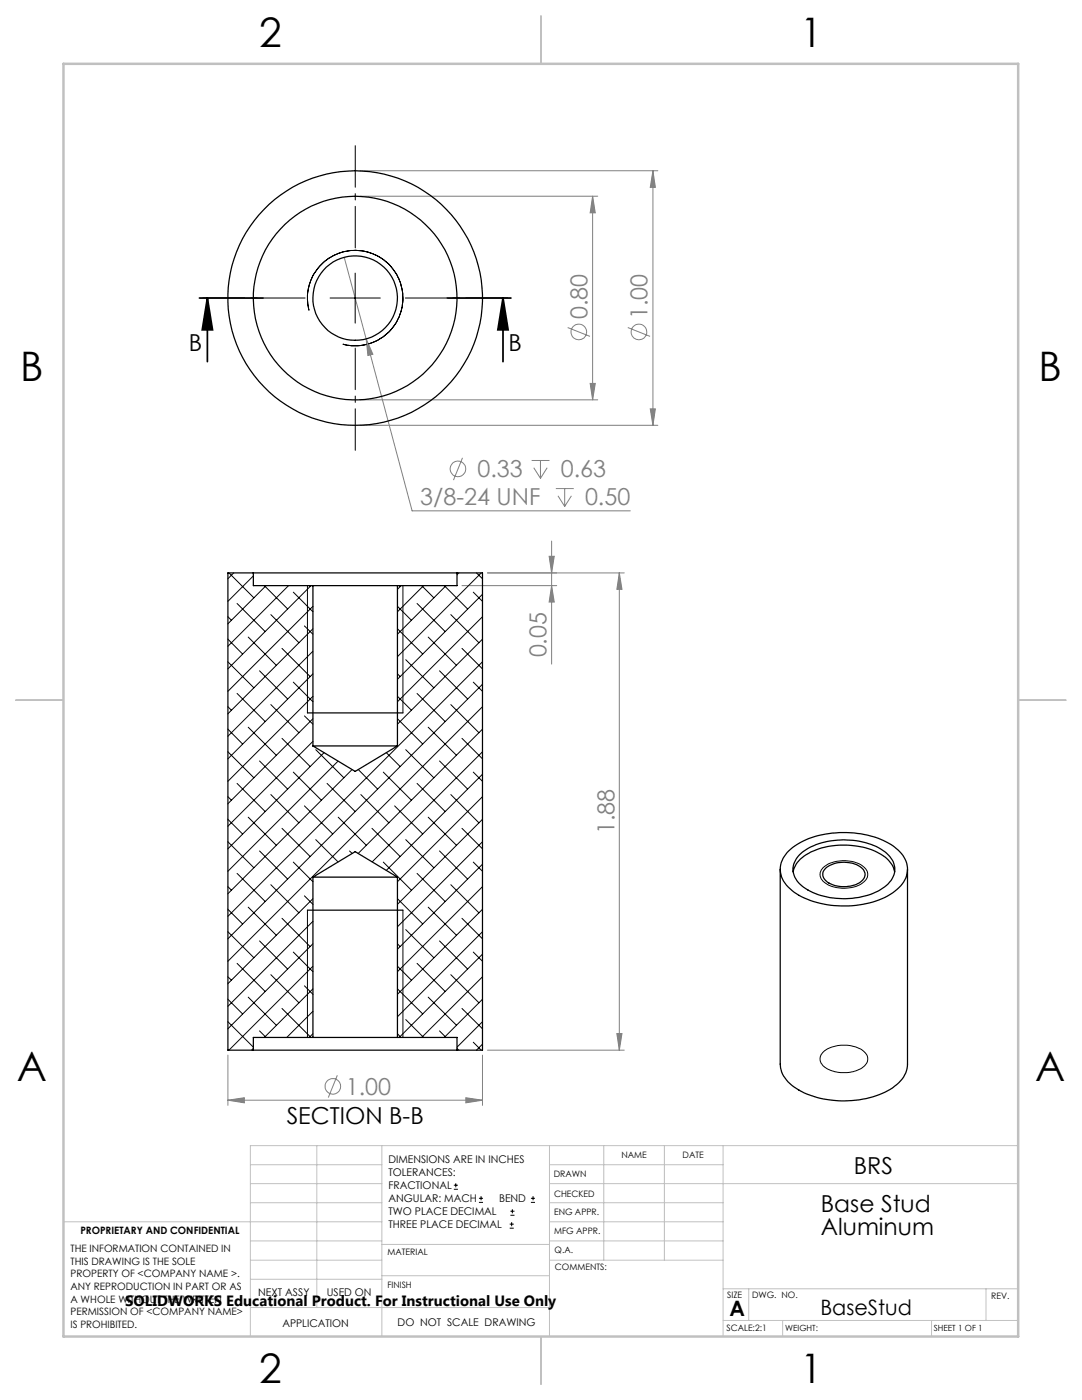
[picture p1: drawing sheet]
<svg xmlns="http://www.w3.org/2000/svg" width="216mm" height="279mm" viewBox="0 0 216 279" stroke-linecap="round" stroke-linejoin="round" font-family="sans-serif">
<g fill="none" stroke="#808080" stroke-width=".2">
<path d="M71.9 34.1h59.4M71.9 39.2h47.4M118.3 39.2l.5 3.3h-1zM118.3 39.2v40.6M130.3 34.1l.5 3.3h-1zM130.3 34.1v50.8M68.7 51.4l13.5 50.6h43.6M71.9 79.8h47.4M73.1 67.6l1.3 3.1-1 .2zM113.3 65.4l4.4 1.7M117.8 76.5h1l-.5 3.3zM125.3 65.4l4.4 1.7"/>
<path d="M71.9 84.9h59.4M92.3 91.4l-1.8 4.4M106.1 91.9h3.5M106.5 93.3l1.3 2.2M107.8 91.9v3.6M109.2 93.3l-1.4 2.2M110.9 97.5h3.6M111.3 99l1.4 2.1M112.7 97.5v3.6M114 99l-1.3 2.1M129.8 81.6h1l-.5 3.3zM92.2 116.9h18.9"/>
<path d="M109.6 111h1l-.5 3.3zM110.1 108v24.5M110.1 116.9l.5 3.3h-1zM123.6 114.3l.5 3.3h-1zM123.6 114.3v95.3M124.6 114.3h-27.3M45.5 219.6l3.3-.5v1zM45.5 210.6v10M45.5 219.6h50.8M67.3 214.6l-1.8 4.4M93 219.1l3.3 .5-3.3 .5zM96.3 210.6v10"/>
<path d="M97.3 209.6h27.3M123.1 206.3h1l-.5 3.3z"/>
<circle cx="115.5" cy="66.3" r="1.55"/>
<circle cx="127.5" cy="66.3" r="1.55"/>
<circle cx="91.4" cy="93.6" r="1.55"/>
<circle cx="66.4" cy="216.8" r="1.55"/>
</g>
<g fill="none" stroke="#000" stroke-width=".2">
<path d="M65.9 59.5h10M70.9 54.5v10M61.7 61.9a9.5 9.5 0 0 1 8.3-11.9 9.5 9.5 0 0 1 10.4 10.3 9.5 9.5 0 0 1-12 8.4M61.3 116.9v25.4M80.4 116.9v25.4M164.3 173.1a6.9 6.9 0 0 1 8.2 0 1.9 1.9 0 0 1-.5 3.2 7 7 0 0 1-7.7-.4 1.81 1.81 0 0 1 0-2.8zM61.3 181.6v25.4M80.4 181.6v25.4M164.1 210.1a6.8 6.8 0 0 1 8.1-.4 1.96 1.96 0 0 1 .9 1.8 1.96 1.96 0 0 1-1.1 1.6 6.9 6.9 0 0 1-7.9-.6 1.75 1.75 0 0 1 0-2.4zM90.6 237.3h.8M90.6 236.5h.8M90.9 236.1v.9"/>
<path d="M95.6 240h.8M95.6 239.1h.8M96 238.7v.8M105.9 240h.9M105.9 239.1h.9M106.4 238.7v.8M101.7 245.1h.8M101.7 244.3h.8M101.8 242.5h.9M101.8 241.7h.9M102.1 243.9v.8M102.2 241.3v.8"/>
</g>
<path d="M39.8 59.5h12.7M41.4 59.5l1 6.3h-2zM41.4 59.5v12.7M89.3 59.5h12.7M100.4 59.5l1 6.3h-2.1zM100.4 59.5v12.7" fill="none" stroke="#000" stroke-width=".35"/>
<g fill="none" stroke="#c0c0c0" stroke-width=".2">
<path d="M50 232.4h26.2M50 236.2h26.2M63.2 228.6v32.3M76.2 228.6v38.1M109.6 228.6v38.1M109.6 232.4h34.7M109.6 236.2h93.6M120.5 228.6v22.9M132.6 228.6v22.9M144.3 228.6v38.1M203.2 228.6h-153.2v38.1M12.7 243.8h63.5"/>
<path d="M50 251.5h26.2M50 240h26.2M50 247.7h26.2M50 255.3h26.2M76.2 254.6h33.4M76.2 248.4h33.4M109.6 251.5h34.7M109.6 243.8h34.7M109.6 240h34.7M109.6 247.7h34.7M144.3 257.2h58.9M149.4 257.2v6.3"/>
<path d="M196.7 257.2v6.3M50 260.9h59.6M144.3 263.5h58.9M156.2 263.5v3.2M185.9 263.5v3.2"/>
</g>
<path d="M108 3.2v9.5M3.1 139.7h9.6M203.2 139.7h9.5M108 266.7v9.6" fill="none" stroke="#c0c0c0" stroke-width=".25"/>
<path d="M12.7 12.7h190.5v254h-190.5z" fill="none" stroke="#c0c0c0" stroke-width=".5"/>
<path d="M60.9 59.5h-20.4M70.9 49.5v-20.4M80.9 59.5h20.4M70.9 69.5v20.4" fill="none" stroke="#000" stroke-width=".2" stroke-dasharray="15.2 1.3 1.3 1.3" stroke-dashoffset="6.9"/>
<path d="M61.3 142.3h19.1M61.3 181.6h19.1" fill="none" stroke="#000" stroke-width=".25"/>
<path d="M100.4 59.5l1 6.3h-2.1zM41.4 59.5l1 6.3h-2z" fill="#000"/>
<g fill="#808080">
<path d="M73.1 67.6l1.3 3.1-1 .2z"/>
<path d="M93 219.1l3.3 .5-3.3 .5zM45.5 219.6l3.3-.5v1z"/>
<path d="M110.1 116.9l.5 3.3h-1zM109.6 111h1l-.5 3.3z"/>
<path d="M130.3 34.1l.5 3.3h-1zM129.8 81.6h1l-.5 3.3zM118.3 39.2l.5 3.3h-1zM117.8 76.5h1l-.5 3.3zM123.6 114.3l.5 3.3h-1zM123.1 206.3h1l-.5 3.3z"/>
</g>
<g fill="none" stroke="#000" stroke-width=".25">
<path d="M50.6 114.3h40.6M50.6 114.3v2.6h11.8M50.6 114.3h-5.1v95.3h5.1M62.4 116.9h16.9M62.4 116.9v32M79.3 116.9v32M91.2 114.3h5.1v95.3h-5.1M91.2 114.3v2.6h-11.9M62.4 148.9h16.9M62.4 148.9l8.5 5.1 8.4-5.1M62.4 175h16.9M62.4 175v32"/>
<path d="M62.4 175l8.5-5 8.4 5M79.3 175v32M155.7 173.5v38.9a6.6 6.6 0 0 0 4.2 5.4 19.8 19.8 0 0 0 18.2-.7 5.8 5.8 0 0 0 3-4.7v-38.9M157.1 170.1a15.9 15.9 0 0 1 11.8-3.9 15.3 15.3 0 0 1 10.6 3.8 4.8 4.8 0 0 1-.5 7.5 16.7 16.7 0 0 1-11.9 3.3 15.2 15.2 0 0 1-9.9-3.8 4.8 4.8 0 0 1-.1-6.9zM158.3 174a6.1 6.1 0 0 1 4-4.2 15.7 15.7 0 0 1 13.9 1 5 5 0 0 1 2.3 3.2M159.4 170.7a13.5 13.5 0 0 1 10.9-3 11.3 11.3 0 0 1 7.3 3.3 3.8 3.8 0 0 1-.7 5.7 14.3 14.3 0 0 1-10.7 2.5 10.2 10.2 0 0 1-7.4-3.8 3.7 3.7 0 0 1 .6-4.7zM164.7 173.3a6 6 0 0 1 7.5 .2 1.82 1.82 0 0 1-1.1 2.9 6 6 0 0 1-6.4-.8 1.58 1.58 0 0 1 0-2.3zM50.6 209.6h40.6M62.4 207h16.9M62.4 207h-11.8v2.6M79.3 207h11.9v2.6"/>
<circle cx="70.9" cy="59.5" r="25.4"/>
<circle cx="70.9" cy="59.5" r="20.3"/>
<circle cx="70.9" cy="59.5" r="8.4"/>
</g>
<g fill="none" stroke="#000" stroke-width=".2">
<path d="M45.7 114.3l5 5M46.6 114.3l-1.1 1.2M50.6 114.9l-5.1 5.1M52.7 116.9l4.7 4.6M53.1 116.9l-7.6 7.6M57.6 116.9l-12.1 12.1M58.5 118.2l3.9 3.9M61.7 116.9l.2 .2M62.1 116.9l-16.6 16.6M79.7 116.9l.1 .2M80 116.9l-.7 .7M84.1 116.9l2.5 2.4"/>
<path d="M84.5 116.9l-5.2 5.2M88.7 116.9l4.6 4.6M89 116.9l-9.7 9.7M91.5 114.3l-.3 .4M94.4 118.2l1.9 1.8M95.1 114.3l1.2 1.2M96 114.3l-16.7 16.8M96.3 118.6l-17 17M45.5 132.1l5.2 5.2M45.5 127.6l2.9 2.9M45.5 123.1l.7 .7M47.3 138.4l5.6 5.6"/>
<path d="M47.3 120.4l5.6 5.6M49.5 127.1l5.6 5.7M51.8 133.9l5.6 5.6M54 122.7l5.7 5.6M56.3 129.4l5.6 5.6M58.5 136.1l3.9 4M60.7 124.9l1.7 1.7M62.4 121l-16.9 17M62.4 125.5l-16.9 17M62.4 130l-16.9 16.9M62.4 134.5l-16.9 16.9M62.4 139l-16.9 16.9"/>
<path d="M79.3 139l2.8 2.7M79.3 134.5l.5 .5M79.3 125.5l5 5M79.3 121l2.8 2.8M81 131.7l5.6 5.6M83.2 138.4l5.6 5.6M83.2 120.4l5.6 5.6M85.4 127.1l5.7 5.7M87.7 133.9l5.6 5.6M90 122.7l5.6 5.6M92.2 129.4l4.1 4.1M94.4 136.1l1.9 1.9"/>
<path d="M96.3 123.1l-17 17M96.3 127.6l-17 16.9M96.3 132.1l-50.8 50.8M96.3 136.6l-50.8 50.8M45.5 159l.7 .7M45.5 150l5.2 5.2M45.5 145.5l2.9 3M45.5 141l.7 .7M47.3 156.4l5.6 5.6M49.5 145.1l5.6 5.6M51.8 151.9l5.6 5.6M54 158.6l5.7 5.6"/>
<path d="M54 140.6l5.7 5.6M56.3 147.4l5.6 5.6M58.5 154.1l5.6 5.6M60.7 142.9l1.7 1.6M62.4 143.4l-16.9 17M62.4 148l-16.9 16.9M63 149.6l5.6 5.6M64.7 150.2l-19.2 19.2M65.3 156.4l5.6 5.6M67.5 151.9l-22 22M70.3 153.6l-24.8 24.8M71.5 153.6l3.9 3.9"/>
<path d="M72 158.6l5.6 5.6M76.5 154.1l5.6 5.6M77.1 150.2l2.7 2.8M79.3 143.4l5 5.1M81 149.6l5.6 5.6M83.2 156.4l5.6 5.6M85.4 145.1l5.7 5.6M87.7 151.9l5.6 5.6M90 158.6l5.6 5.6M90 140.6l5.6 5.6M92.2 147.4l4.1 4M94.4 154.1l1.9 1.8"/>
<path d="M96.3 141l-50.8 50.8M96.3 145.5l-24.8 24.8M96.3 150l-22 22M96.3 154.5l-19.2 19.2M96.3 159l-17 17M45.5 177l.7 .7M45.5 168l5.2 5.2M45.5 163.5l2.9 2.9M47.3 174.3l5.6 5.6M49.5 163.1l5.6 5.6M51.8 169.8l5.6 5.6M54 176.6l5.7 5.6"/>
<path d="M56.3 165.3l5.6 5.6M58.5 172l3.9 4M60.7 178.8l1.7 1.7M60.7 160.8l5.7 5.6M62.4 179.4l-16.9 16.9M63 167.6l4.5 4.4M67.5 163.1l5.6 5.6M69.7 169.8l.6 .5M74.2 165.3l5.6 5.6M76.5 172l5.6 5.7M78.7 160.8l5.6 5.6M79.3 179.4l5 5"/>
<path d="M81 167.6l5.6 5.6M83.2 174.3l5.6 5.6M85.4 163.1l5.7 5.6M87.7 169.8l5.6 5.6M90 176.6l5.6 5.6M92.2 165.3l4.1 4.1M94.4 172l1.9 1.9M96.3 163.5l-17 17M96.3 168l-17 17M96.3 172.5l-17 16.9M96.3 177l-17 16.9M45.5 199.4l2.9 3"/>
<path d="M45.5 194.9l.7 .7M45.5 185.9l5.2 5.2M45.5 181.5l2.9 2.9M47.3 192.3l5.6 5.6M49.5 199l5.6 5.6M49.5 181l5.6 5.7M51.8 187.8l5.6 5.6M54 194.5l5.7 5.6M56.3 183.3l5.6 5.6M58.5 190l3.9 3.9M60.7 196.7l1.7 1.7M62.4 183.9l-16.9 16.9"/>
<path d="M62.4 188.3l-16.9 17M62.4 192.8l-16.7 16.8M62.4 197.3l-9.7 9.7M79.3 197.3l5 5.1M79.3 192.8l2.8 2.8M79.3 188.3l.5 .6M81 185.5l5.6 5.6M83.2 192.3l5.6 5.6M85.4 199l5.7 5.6M85.4 181l5.7 5.7M87.7 187.8l5.6 5.6M90 194.5l5.6 5.6"/>
<path d="M92.2 183.3l4.1 4.1M94.4 190l1.9 1.8M96.3 181.5l-17 16.9M96.3 185.9l-17 17M96.3 190.4l-16.6 16.6M96.3 194.9l-12.2 12.1M96.3 199.4l-7.6 7.6M45.5 203.9l5.1 5.1M50.6 209.2l-.4 .4M51.8 205.7l1.3 1.3M56.3 201.3l5.6 5.6M62.4 201.8l-5.2 5.2"/>
<path d="M62.4 206.3l-.7 .7M79.3 206.3l.5 .6M81 203.5l3.5 3.5M87.7 205.7l1.3 1.3M91.2 209.2l.3 .4M92.2 201.3l4.1 4M94.4 208l1.6 1.6M96.3 203.9l-5.1 5.1M96.3 208.4l-1.2 1.2"/>
</g>
<g font-size="8.1">
<text x="51.7" y="9.3">2</text>
<text x="159.7" y="9.3">1</text>
<text x="4" y="76">B</text>
<text x="207.2" y="76">B</text>
<text x="3.3" y="215.7">A</text>
<text x="206.5" y="215.7">A</text>
<text x="51.7" y="276">2</text>
<text x="159.7" y="276">1</text>
</g>
<g font-size="4.7" fill="#808080">
<text x="117.2" y="63.7" transform="rotate(-90 117.2 63.7)">0.80</text>
<text x="129.2" y="63.7" transform="rotate(-90 129.2 63.7)">1.00</text>
<text x="95.3" y="95.3">0.33</text>
<text x="111.9" y="95.3">0.63</text>
<text x="83.9" y="100.9">3/8-24 UNF</text>
<text x="116.7" y="100.9">0.50</text>
<text x="109.1" y="131.2" transform="rotate(-90 109.1 131.2)">0.05</text>
<text x="122.6" y="166.5" transform="rotate(-90 122.6 166.5)">1.88</text>
<text x="69" y="218.5">1.00</text>
</g>
<g font-size="4.7">
<text x="37.7" y="70">B</text>
<text x="101.4" y="70">B</text>
<text x="57.2" y="224.3">SECTION B-B</text>
<text x="170.4" y="234.3">BRS</text>
<text x="163.8" y="241.9">Base Stud</text>
<text x="163.8" y="246.4">Aluminum</text>
</g>
<g font-size="4.2">
<text x="145.6" y="262.7">A</text>
<text x="163.7" y="262.4">BaseStud</text>
</g>
<text font-size="3" x="25" y="260.7">SOLIDWORKS Educational Product. For Instructional Use Only</text>
<g font-size="2.1">
<text x="77.5" y="232.2">DIMENSIONS ARE IN INCHES</text>
<text x="77.5" y="234.7">TOLERANCES:</text>
<text x="77.5" y="237.3">FRACTIONAL</text>
<text x="77.5" y="239.9">ANGULAR: MACH</text>
<text x="99.6" y="239.9">BEND</text>
<text x="77.5" y="242.5">TWO PLACE DECIMAL</text>
<text x="77.5" y="245.1">THREE PLACE DECIMAL</text>
<text x="51.5" y="258.7">NEXT ASSY</text>
<text x="65.2" y="258.6">USED ON</text>
<text x="56.3" y="264.8">APPLICATION</text>
<text x="79.3" y="264.6">DO NOT SCALE DRAWING</text>
</g>
<g font-size="2">
<text x="14.1" y="249.9">THE INFORMATION CONTAINED IN</text>
<text x="16" y="246.3">PROPRIETARY AND CONFIDENTIAL</text>
<text x="14.1" y="252.4">THIS DRAWING IS THE SOLE</text>
<text x="14.1" y="254.9">PROPERTY OF &lt;COMPANY NAME &gt;.</text>
<text x="14.1" y="257.4">ANY REPRODUCTION IN PART OR AS</text>
<text x="14.1" y="260">A WHOLE WITHOUT THE WRITTEN</text>
<text x="14.1" y="262.5">PERMISSION OF &lt;COMPANY NAME&gt;</text>
<text x="14.1" y="265">IS PROHIBITED.</text>
</g>
<g font-size="1.8">
<text x="124" y="231.1">NAME</text>
<text x="136.2" y="231.1">DATE</text>
<text x="110.5" y="234.8">DRAWN</text>
<text x="110.5" y="238.9">CHECKED</text>
<text x="110.6" y="242.5">ENG APPR.</text>
<text x="77.3" y="250.5">MATERIAL</text>
<text x="110.6" y="246.3">MFG APPR.</text>
<text x="110.7" y="250">Q.A.</text>
<text x="77.3" y="257">FINISH</text>
<text x="110.7" y="253.5">COMMENTS:</text>
<text x="145.1" y="259">SIZE</text>
<text x="150.1" y="259.1">DWG. NO.</text>
<text x="197.8" y="259.2">REV.</text>
<text x="145" y="265.7">SCALE:2:1</text>
</g>
<g font-size="1.7">
<text x="156.7" y="265.7">WEIGHT:</text>
<text x="186.3" y="265.7">SHEET 1 OF 1</text>
</g>
</svg>
